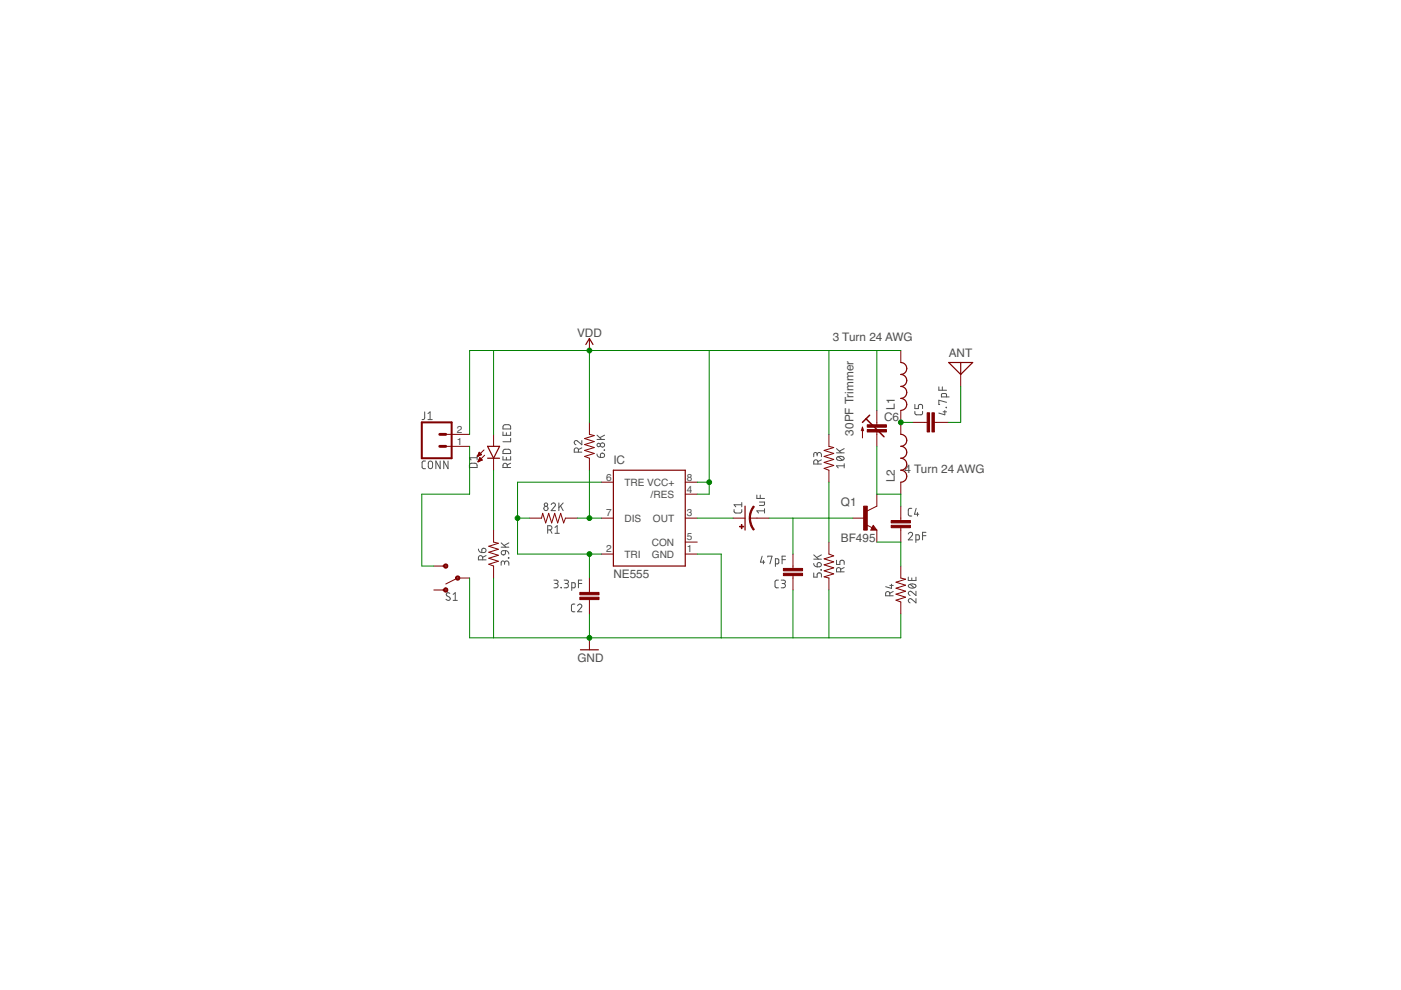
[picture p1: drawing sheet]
<svg xmlns="http://www.w3.org/2000/svg" width="297mm" height="210mm" viewBox="0 0 297 210" stroke-linecap="round" stroke-linejoin="round" font-family="sans-serif">
<g fill="none" stroke="#505050" stroke-width=".21">
<path d="M90 87.3v1.5l-.5 .2M90.2 97.7l-.5 .1-.2 .3v1l.4 .3h.3M90.7 89h1M90.7 87.7l.5-.4v1.7M90.9 97.9l.3-.2 .4 .2 .1 1a.46 .46 0 0 1-.4 .5 .46 .46 0 0 1-.5-.5zM93.3 97.7v1.7l-.9-1.7v1.7M95 97.7v1.7l-.9-1.7v1.7M99.7 98.3h1.2l.2 .2 .1 .6h-1.7zM101.2 96.6v.9M101.2 97h-1.7l.4 .5M106.6 91.6v.7h1.7v-.7M106.6 96.8v.7h1.7v-.7"/>
<path d="M106.8 95.4l.3-.2 .9 .1 .2 .2 .1 .7h-1.7zM106.8 90.2l.3-.2 .9 .1 .2 .2 .1 .7h-1.7zM107.4 91.8v.5M107.4 97v.5M107.5 99.1v-.4a.46 .46 0 0 0-.4-.5 .46 .46 0 0 0-.5 .5v.4h1.7M108.3 98.2l-.8 .4M108.3 92.9v.8h-1.7M122.6 95.9v-.5a.44 .44 0 0 0-.4-.4 .44 .44 0 0 0-.4 .4v.5h1.6M123.4 93.4v.9l-.9-.8a.44 .44 0 0 0-.7 .2 .44 .44 0 0 0 .3 .6M123.4 95l-.8 .3M126.6 96.3l.1 .4 .6 .3M126.6 93.2h1.6"/>
<path d="M126.6 92.3l1 .9M127.4 96.2a.46 .46 0 0 1 .7 .1 .46 .46 0 0 1-.4 .7h-.4zM128.1 95.4l.1 .1zM128.2 92.3l-1 .5M173.2 96.4a.46 .46 0 0 1 .5-.5 .46 .46 0 0 1 .5 .5v.4M173.2 96.7v-.4a.36 .36 0 0 0-.3-.4 .36 .36 0 0 0-.4 .4v.5M173.4 98.4v-.5a.44 .44 0 0 0-.4-.4 .44 .44 0 0 0-.5 .4v.5h1.7M174.2 97.5l-.8 .4M177.4 96h1.6M177.4 95.1l1 .9M177.5 97a1.01 1.01 0 0 1 1.5 .2 .95 .95 0 0 1-1.6 0zM177.7 96.8l.9 .8"/>
<path d="M179 98.8h-1.6l.3 .4M179 98.3v.9M179 95.1l-1 .6M194 87.2v.5l.4 .2h1l.2-.2v-.5M194 85.7v.9h.7v-.5a.45 .45 0 0 1 .5-.4 .45 .45 0 0 1 .4 .4v.5M199.1 82v.7h1.6M199.8 82v.7M200 87.3h.7M200.3 87v.9l-1.2-.3M200.6 86.4h.1zM200.7 84.2l-.1-.7-.7-.1-.3 .2v.6h1.6M200.7 85.3l-1.6-.4v.9h.1"/>
<path d="M101.4 116.4l.3 .6 .5 .2M102.3 116.4a.47 .47 0 0 1 .7 .1 .47 .47 0 0 1-.4 .7h-.4zM102.3 118.7v-.4a.46 .46 0 0 0-.4-.5 .46 .46 0 0 0-.5 .5v.4h1.7M103.1 117.8l-.8 .4M106.3 116h1.6M106.3 115.1l1 .9M106.4 116.9l.8-.1v.5a.46 .46 0 0 1-.7 .3 .46 .46 0 0 1-.1-.7zM107 119.4a.46 .46 0 0 1 .4-.5 .46 .46 0 0 1 .5 .5v.4M107 119.7v-.4a.36 .36 0 0 0-.4-.4 .36 .36 0 0 0-.3 .4v.5M107.2 116.8l.4 .1 .3 .6M107.8 118.2l.1 .1zM107.9 115.1l-1 .6"/>
<path d="M116.1 112.4h.5a.44 .44 0 0 0 .4-.5 .44 .44 0 0 0-.4-.4h-.5v1.6M116.7 112.4l.3 .7M116.9 107a.44 .44 0 0 1 .6-.4 .44 .44 0 0 1 .1 .8l-.7 .9h.9M117.7 111.8l.4-.3v1.6M117.7 113.1h.9M118.5 106.6v1.7M118.9 107.3l.5 1M119.4 106.6l-.9 1M155.6 108l.1 .5 .3 .3 1.2-.1 .1-.7M157.3 106.6v.9M157.3 107h-1.7l.4 .5M160.5 105v.7h1.6"/>
<path d="M161 106.4h1.1v.6l-.2 .1-.9 .1M161.2 105v.7M161.6 117.9l-.4 1.3h.9M161.9 118.8v.7M162.1 108.3h-1.6l.3 .5M162.1 107.9v.9M162.8 118.1v-.2h.9l-.5 1.6M164.4 119.5h.6l.1-.1v-.7l-.1-.2h-.6v1.6M165.8 118.7h.7M166.5 117.9h-.7v1.6M172.5 119.5l.2 .4 .5 .3M172.5 118.6h1.7"/>
<path d="M172.5 117.6l1 1M173.4 119.4a.46 .46 0 0 1 .7 .1 .46 .46 0 0 1-.4 .7h-.5zM174.2 117.6l-1 .6M177.4 118.8v.9h.7v-.6a.46 .46 0 0 1 .4-.3 .46 .46 0 0 1 .5 .3v.6M192.6 113.2a.45 .45 0 0 1 .6-.3 .45 .45 0 0 1 .2 .7l-.8 .9h.9M193.3 107.8h-.5l-.2 .3 .1 1.2 .6 .1M194.2 114.5l.6-.1 .1-.1v-.6l-.1-.3h-.6v1.6M194.2 107.8l-.3 1.2h.9M194.5 108.7v.7M195.6 113.6h.7M196.3 112.9h-.7v1.6M95.4 125.8l-.2-.1a.38 .38 0 0 0-.5 .1 .38 .38 0 0 0 .1 .5l.5 .3a.41 .41 0 0 1 0 .6 .41 .41 0 0 1-.6 0l-.1-.1"/>
<path d="M96.1 126l.4-.3v1.6M96.1 127.3h.9M117.4 123h.6a.36 .36 0 0 1 .3 .4 .36 .36 0 0 1-.3 .3h-.4M117.9 123.7a.46 .46 0 0 1 .4 .5 .46 .46 0 0 1-.4 .4h-.5M118.9 124.5l.1 .1zM119.6 123h.6a.36 .36 0 0 1 .3 .4 .36 .36 0 0 1-.3 .3h-.4M120.1 123.7a.46 .46 0 0 1 .4 .5 .46 .46 0 0 1-.4 .4h-.5M121.2 124.6h.6l.1-.1 .1-.7-.2-.2-.6-.1v1.7M121.9 128.1l-.6 .1-.1 .2v1.1l.2 .2h.5M122.5 128.4a.44 .44 0 0 1 .6-.3 .44 .44 0 0 1 .1 .7l-.7 .9h.9M122.6 123.7h.8M123.4 123h-.8v1.6"/>
<path d="M165 123l-.6 .1-.1 .3 .1 1 .1 .2h.5M165.6 123h.6a.36 .36 0 0 1 .3 .4 .36 .36 0 0 1-.3 .3h-.4M166.1 123.7a.46 .46 0 0 1 .4 .5 .46 .46 0 0 1-.4 .4h-.5M172.5 121.5v.9h.7v-.6a.46 .46 0 0 1 .5-.3 .46 .46 0 0 1 .5 .3v.6M174.1 120.8l.1 .1zM178.2 121.2v-.4a.44 .44 0 0 0-.4-.5 .44 .44 0 0 0-.4 .5v.4h1.6M179 120.3l-.8 .4M188.7 126.3v-.4a.44 .44 0 0 0-.5-.5 .44 .44 0 0 0-.4 .5v.4h1.6M188.7 124.1h.7M189 123.9v.9l-1.2-.4M189.4 125.4l-.7 .4M192.6 122.4v.7h1.6v-.7"/>
<path d="M192.7 124a1 1 0 0 1 1.5 .2 .97 .97 0 0 1-1.6 0zM193 123.9l.8 .7M193.3 122.5v.6M194.2 126.9v.9l-.9-.7a.44 .44 0 0 0-.7 .1 .44 .44 0 0 0 .4 .6M194.2 125.3v1l-.9-.8a.44 .44 0 0 0-.7 .1 .44 .44 0 0 0 .4 .7"/>
<circle cx="126.9" cy="94.3" r=".37"/>
<circle cx="127.7" cy="94.4" r=".46"/>
<circle cx="115.8" cy="107.8" r=".45"/>
<circle cx="115.8" cy="107" r=".36"/>
</g>
<path d="M124.2 73l.8-1.2 .7 1.2M191 76.9a1.27 1.27 0 0 1 1.3 1.2 1.27 1.27 0 0 1-1.3 1.3 1.27 1.27 0 0 1 1.3 1.3 1.27 1.27 0 0 1-1.3 1.2 1.27 1.27 0 0 1 1.3 1.3 1.27 1.27 0 0 1-1.3 1.3 1.27 1.27 0 0 1 1.3 1.2 1.27 1.27 0 0 1-1.3 1.3M201.1 76.9h5.1l-2.5 2.5zM203.7 76.9v2.5M103.4 94.6h2.5l-1.3 2.6zM103.4 97.2h2.5M130 99.7h15.3v20.3h-15.3zM191 92.1a1.27 1.27 0 0 1 1.3 1.3 1.27 1.27 0 0 1-1.3 1.2 1.26 1.26 0 0 1 1.3 1.3 1.26 1.26 0 0 1-1.3 1.3 1.27 1.27 0 0 1 1.3 1.2 1.27 1.27 0 0 1-1.3 1.3 1.27 1.27 0 0 1 1.3 1.3 1.27 1.27 0 0 1-1.3 1.2M158 107.3v5.1M185.1 111.9l.2 .2h-.4l.2-.5 .6 .7h-.8M123.1 137.8h3.8" fill="none" stroke="#800000" stroke-width=".25"/>
<g fill="none" stroke="#800000" stroke-width=".21">
<path d="M125 71.8v2.5M191 74.3v2.6M203.7 79.4v2.5M94.5 94.6h5.1M94.5 92.1h5.1M101.3 96.7h.1M101.3 96.6h.4M101.4 96.5h.6M101.4 97.9h.1M101.4 96.3h.6M101.4 97.8h.3M101.5 96.2h.4"/>
<path d="M101.5 97.7h.5M101.5 96.1h.3M101.5 97.5h.7M101.6 96h.1M101.6 97.4h.5M101.6 95.9l.5 .5-.9 .4zM101.6 97.3h.4M101.7 97.2h.2M101.7 97l-.4 .9M101.7 97l.5 .5M101.7 97.1h.1M102.2 97.5l-.9 .4"/>
<path d="M102.6 95.4l-1.4 1.4M102.7 96.5l-1.4 1.4M104.6 92.1v2.5M104.6 97.2v2.5M125 89.6v2.5l1 .3-2 .6 2 .6-2 .7 2 .6-2 .6 2 .6-2 .7 1 .4v2.5M175.7 92.1v2.5l1.1 .3-2.1 .6 2.1 .6-2.1 .7 2.1 .6-2.1 .6 2.1 .7-2.1 .6 1 .4v2.5M182.9 90.6v2.3M182.9 90.6l-.3 .7M182.9 90.6l.2 .7M185.9 87v3.1M185.9 91.6v3M191 87v5.1"/>
<path d="M193.5 89.6h3.1M198.1 89.6h3M104.6 112.4v2.5l1.1 .3-2.1 .6 2.1 .7-2.1 .6 2.1 .6-2.1 .7 2.1 .6-2.1 .6 1 .4v2.6M112.3 109.9h2.5l.3-1.1 .6 2.1 .6-2.1 .7 2.1 .6-2.1 .6 2.1 .7-2.1 .6 2.1 .4-1h2.5M127.5 102.2h2.5M127.5 109.9h2.5M127.5 117.5h2.5M145.3 102.2h2.5M145.3 109.9h2.5M145.3 117.5h2.5M145.3 114.9h2.5M145.3 104.8h2.5"/>
<path d="M155.4 109.9h2.6M159 109.9h4M168.1 117.5v3M175.7 114.9v2.6l1.1 .4-2.1 .6 2.1 .6-2.1 .7 2.1 .6-2.1 .6 2.1 .7-2.1 .6 1 .3v2.5M180.8 109.9h2.6M183.7 111.3l1.2 .6M185.1 111.4l.8 1h-1.3zM185.9 104.8v2.5l-2 1M185.9 112.4v2.5M191 102.2v2.6M191 107.3v3.1M191 111.9v3"/>
<path d="M92 120h2.5M92 125.1h2.5M99.6 122.6h-2.6l-2.5 1.2M125 122.6v3M125 127.1v3.1M125 135.2v2.6M168.1 122v3.1M191 120v2.6l1 .2-2 .6 2 .7-2 .6 2 .6-2 .7 2 .6-2 .7 1 .3v2.6"/>
</g>
<g fill="#800000" stroke="#800000" stroke-width=".21">
<path d="M159.7 107.3l.2 .1-.5 .9-.3 1.6h-.2l.2-1.4z" fill-rule="evenodd"/>
<path d="M158.9 109.9h.2l.2 1 .6 1.3-.2 .2-.6-1.2z" fill-rule="evenodd"/>
<path d="M94.2 124.7a.46 .46 0 0 1 .7 .2 .46 .46 0 0 1-.3 .6 .46 .46 0 0 1-.6-.4h.2a.25 .25 0 0 1 .3-.3 .25 .25 0 0 1 .2 .4 .25 .25 0 0 1-.4 0l-.3-.1z" fill-rule="evenodd"/>
<path d="M94.2 119.7a.46 .46 0 0 1 .7 .1 .46 .46 0 0 1-.3 .7 .46 .46 0 0 1-.6-.5h.2a.25 .25 0 0 1 .3-.3 .25 .25 0 0 1 .2 .4 .25 .25 0 0 1-.4 0l-.3-.1z" fill-rule="evenodd"/>
<path d="M96.8 122.2a.46 .46 0 0 1 .6 .1 .46 .46 0 0 1-.3 .7 .46 .46 0 0 1-.5-.4h.2a.26 .26 0 0 1 .3-.3 .26 .26 0 0 1 .1 .4 .26 .26 0 0 1-.4 0l-.2-.1z" fill-rule="evenodd"/>
</g>
<g fill="#800000" stroke="#800000" stroke-width=".21">
<path d="M157.2 111.2h.1v.9h-.1z"/>
<path d="M156.8 111.6h.9v.1h-.9z"/>
<path d="M122.9 125.6h4.1v.5h-4.1z"/>
<path d="M122.9 126.6h4.1v.5h-4.1z"/>
<path d="M166.1 120.5h4.1v.5h-4.1z"/>
<path d="M166.1 121.5h4.1v.5h-4.1z"/>
<path d="M189 111.4h4v.5h-4z"/>
<path d="M189 110.4h4v.5h-4z"/>
<path d="M197.6 87.5h.5v4.1h-.5z"/>
<path d="M196.6 87.5h.5v4.1h-.5z"/>
<path d="M183.9 91.1h4v.5h-4z"/>
<path d="M183.9 90.1h4v.5h-4z"/>
<path d="M183.1 107.3h.8v5.1h-.8z"/>
</g>
<path d="M183.6 88.8l3.8 3.8M184.4 88l-1.5 1.6" fill="none" stroke="#800000" stroke-width=".32"/>
<path d="M89.4 89.6h6.4v7.6h-6.4z" fill="none" stroke="#800000" stroke-width=".42"/>
<path d="M93.2 92.1h1.3M93.2 94.6h1.3" fill="none" stroke="#800000" stroke-width=".61"/>
<g fill="none" stroke="#008000" stroke-width=".21">
<path d="M104.6 74.3v17.8M125 74.3v15.3M150.4 74.3v30.5h-2.6M175.7 74.3v17.8M185.9 74.3v12.7M191 74.3h-91.4v17.8M99.6 94.6v10.2h-10.2v15.2h2.6M104.6 99.7v12.7M125 99.7v10.2M185.9 94.6v10.2h5.1v2.5M191 89.6h2.5M203.7 81.9v7.7h-2.6"/>
<path d="M109.7 109.9h2.6M122.4 109.9h5.1M125 117.5v5.1M127.5 102.2h-17.8v15.3h17.8M147.8 109.9h7.6M147.8 117.5h5.1v17.7M147.8 102.2h2.6M163 109.9h17.8M168.1 109.9v7.6M175.7 102.2v12.7M185.9 114.9h5.1v5.1M99.6 122.6v12.6h91.4v-5"/>
<path d="M104.6 122.6v12.6M125 130.2v5M168.1 125.1v10.1M175.7 125.1v10.1"/>
</g>
<g fill="#008000" stroke="#008000" stroke-width=".21">
<circle cx="125" cy="109.9" r=".51"/>
<circle cx="125" cy="117.5" r=".51"/>
<circle cx="109.7" cy="109.9" r=".51"/>
<circle cx="191" cy="89.6" r=".51"/>
<circle cx="125" cy="135.2" r=".51"/>
<circle cx="150.4" cy="102.2" r=".51"/>
<circle cx="125" cy="74.3" r=".51"/>
</g>
<g font-size="2.5" fill="#505050">
<text x="122.3" y="71.5">VDD</text>
<text x="176.5" y="72.3">3 Turn 24 AWG</text>
<text x="201.1" y="75.6">ANT</text>
<text x="187.4" y="89.2">C6</text>
<text x="189.7" y="87" transform="rotate(-90 189.7 87)">L1</text>
<text x="181" y="92.3" transform="rotate(-90 181 92.3)">30PF Trimmer</text>
<text x="130" y="98.4">IC</text>
<text x="191.8" y="100.2">4 Turn 24 AWG</text>
<text x="178.3" y="107.3">Q1</text>
<text x="189.7" y="102.2" transform="rotate(-90 189.7 102.2)">L2</text>
<text x="178.3" y="114.9">BF495</text>
<text x="130" y="122.5">NE555</text>
<text x="122.4" y="140.3">GND</text>
</g>
<g font-size="2.1" fill="#505050">
<text x="96.8" y="94.3">1</text>
<text x="96.8" y="91.7">2</text>
<text x="128.5" y="101.9">6</text>
<text x="145.6" y="101.9">8</text>
<text x="132.4" y="103">TRE VCC+</text>
<text x="137.9" y="105.5">/RES</text>
<text x="145.6" y="104.4">4</text>
<text x="128.5" y="109.5">7</text>
<text x="132.4" y="110.6">DIS</text>
<text x="138.4" y="110.6">OUT</text>
<text x="145.6" y="109.5">3</text>
<text x="128.5" y="117.1">2</text>
<text x="132.4" y="118.2">TRI</text>
<text x="138.2" y="118.2">GND</text>
<text x="138.2" y="115.7">CON</text>
<text x="145.6" y="117.1">1</text>
<text x="145.6" y="114.6">5</text>
</g>
</svg>
